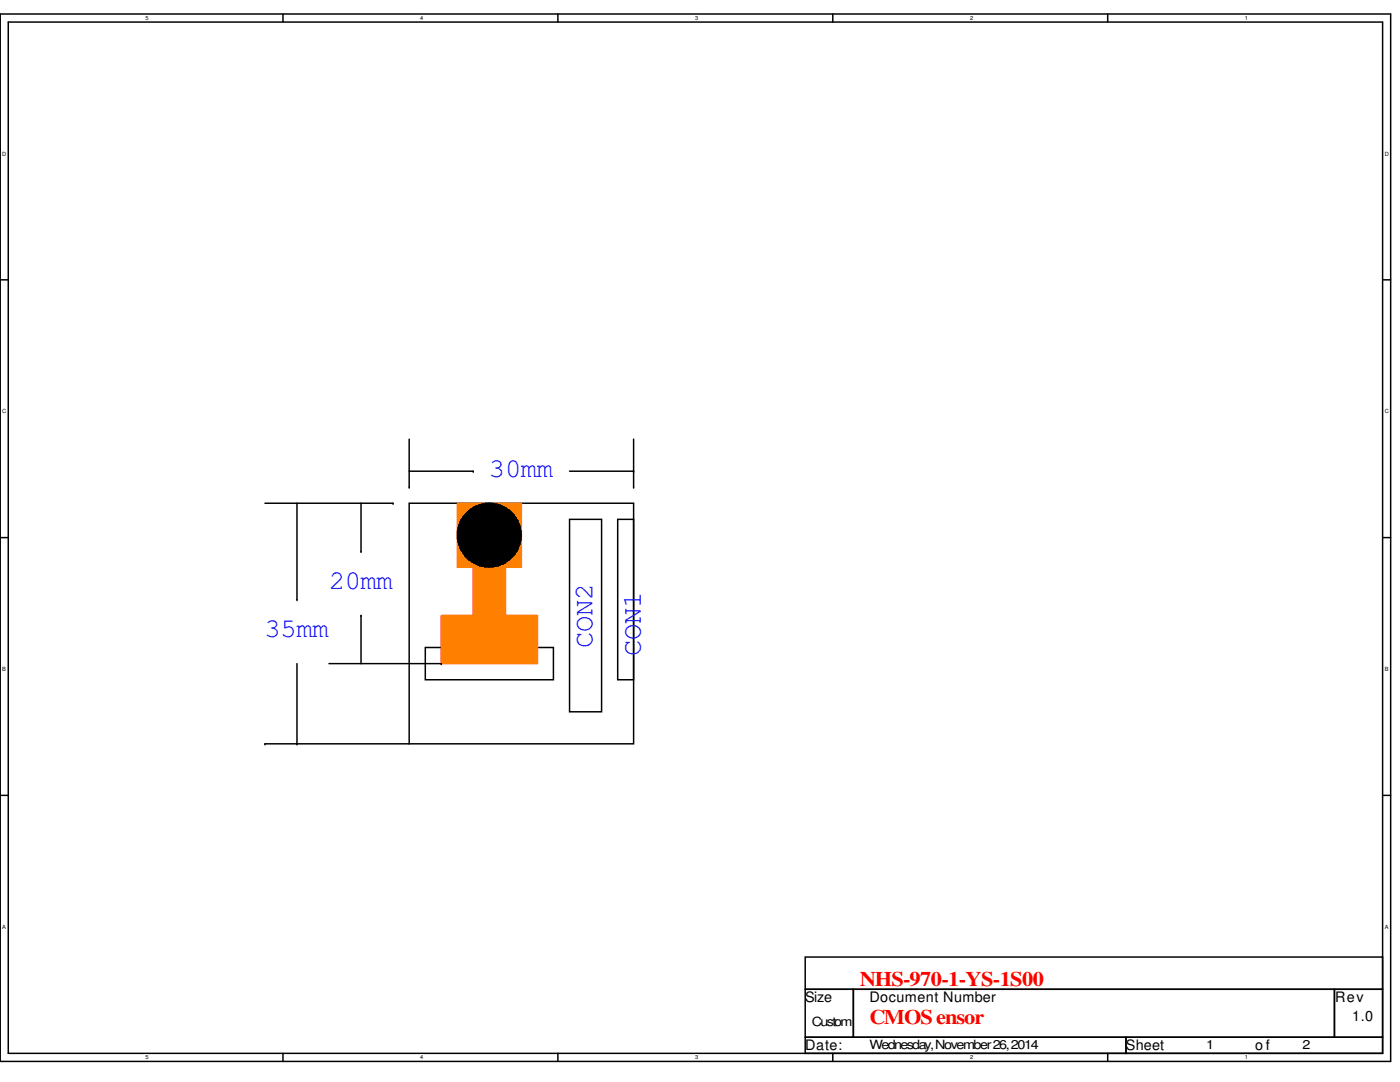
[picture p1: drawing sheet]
<svg xmlns="http://www.w3.org/2000/svg" width="279mm" height="216mm" viewBox="0 0 279 216" stroke-linecap="round" stroke-linejoin="round" font-family="sans-serif">
<path d="M0 2.8h277.5v209h-277.5zM1.7 4.4h274.2v205.8h-274.2z" fill="none" stroke="#000" stroke-width=".3"/>
<g fill="#fff">
<path d="M29 3h.6v1.1h-.6z"/>
<path d="M29 210.4h.6v1.1h-.6z"/>
</g>
<path d="M56.5 2.8v1.6M56.5 210.2v1.6" fill="none" stroke="#000" stroke-width=".3"/>
<g fill="#fff">
<path d="M83.9 3h.6v1.1h-.6z"/>
<path d="M83.9 210.4h.6v1.1h-.6z"/>
</g>
<path d="M111.3 2.8v1.6M111.3 210.2v1.6" fill="none" stroke="#000" stroke-width=".3"/>
<g fill="#fff">
<path d="M138.7 3h.6v1.1h-.6z"/>
<path d="M138.7 210.4h.6v1.1h-.6z"/>
</g>
<path d="M166.2 2.8v1.6M166.2 210.2v1.6" fill="none" stroke="#000" stroke-width=".3"/>
<g fill="#fff">
<path d="M193.6 3h.6v1.1h-.6z"/>
<path d="M193.6 210.4h.6v1.1h-.6z"/>
</g>
<path d="M221.1 2.8v1.6M221.1 210.2v1.6" fill="none" stroke="#000" stroke-width=".3"/>
<g fill="#fff">
<path d="M248.5 3h.5v1.1h-.5z"/>
<path d="M248.5 210.4h.5v1.1h-.5z"/>
<path d="M.5 30.1h.7v1.2h-.7z"/>
<path d="M276.4 30.1h.7v1.2h-.7z"/>
<path d="M.5 81.5h.7v1.2h-.7z"/>
<path d="M276.4 81.5h.7v1.2h-.7z"/>
</g>
<path d="M0 55.8h1.7M275.9 55.8h1.6" fill="none" stroke="#000" stroke-width=".3"/>
<g fill="#fff">
<path d="M.5 133h.7v1.2h-.7z"/>
<path d="M276.4 133h.7v1.2h-.7z"/>
</g>
<path d="M0 107.3h1.7M275.9 107.3h1.6" fill="none" stroke="#000" stroke-width=".3"/>
<g fill="#fff">
<path d="M.5 184.4h.7v1.2h-.7z"/>
<path d="M276.4 184.4h.7v1.2h-.7z"/>
</g>
<path d="M81.7 100.4h44.7v48h-44.7zM113.7 103.6h6.4v38.4h-6.4zM123.3 103.6h3.1v32h-3.1zM84.9 129.2h25.5v6.4h-25.5zM0 158.7h1.7M275.9 158.7h1.6M160.7 191h115.2v6.4h-115.2zM160.7 197.4h9.6v9.6h-9.6zM170.3 197.4h96v9.6h-96zM266.3 197.4h9.6v9.6h-9.6zM160.7 207h64v3.2h-64zM224.7 207h51.2v3.2h-51.2z" fill="none" stroke="#000" stroke-width=".3"/>
<path d="M94.4 113.2h6.5v9.6h6.4v9.6h-19.2v-9.6h6.3z" fill-rule="evenodd" fill="#ff8000"/>
<path d="M94.4 113.2h6.5v9.6h6.4v9.6h-19.2v-9.6h6.3z" fill="none" stroke="#ff8000" stroke-width=".3"/>
<path d="M91.3 100.4h12.8v12.8h-12.8z" fill-rule="evenodd" fill="#ff8000"/>
<path d="M91.3 100.4h12.8v12.8h-12.8z" fill="none" stroke="#ff8000" stroke-width=".3"/>
<g fill="#000">
<circle cx="97.6" cy="106.8" r="6.4"/>
<circle cx="97.6" cy="106.8" r="3.2"/>
</g>
<g fill="none" stroke="#000" stroke-width=".3">
<path d="M81.7 97.2h.1M81.7 87.6v9.6M81.7 94h12.7M94.4 94h.1M113.7 94h12.7M126.4 97.2h.1M126.4 94h.1M126.4 87.6v9.6M52.9 100.4h25.5M59.3 119.6h.1M59.3 100.4v19.2M72.1 110h.1"/>
<path d="M72.1 100.4v9.6M78.4 100.4h.1M59.3 132.4v16M65.7 132.4h22.4M72.1 122.8h.1M72.1 122.8v9.6M88.1 132.4h.1M52.9 148.4h.1M52.9 148.4h28.8M59.3 148.4h.1"/>
<circle cx="97.6" cy="106.8" r="6.4"/>
<circle cx="97.6" cy="106.8" r="3.2"/>
</g>
<g font-size="5.4" fill="#00f">
<text x="97.6" y="95.2">30mm</text>
<text x="65.6" y="117.6">20mm</text>
<text x="52.8" y="127.2">35mm</text>
<text x="118.3" y="129.2" transform="rotate(-90 118.3 129.2)">CON2</text>
<text x="127.9" y="130.9" transform="rotate(-90 127.9 130.9)">CON1</text>
</g>
<g font-size="4.1" fill="#f00">
<text x="171.6" y="196.7">NHS-970-1-YS-1S00</text>
<text x="173.5" y="204.3">CMOS ensor</text>
</g>
<g font-size="2.9">
<text x="160.7" y="200">Size</text>
<text x="173.5" y="200">Document Number</text>
<text x="266.4" y="200">Rev</text>
<text x="269.9" y="203.8">1.0</text>
<text x="160.7" y="209.5">Date:</text>
<text x="224.7" y="209.5">Sheet</text>
<text x="250.5" y="209.5">of</text>
</g>
<g font-size="2.5">
<text x="162" y="204.8">Custom</text>
<text x="173.5" y="209.3">Wednesday, November 26, 2014</text>
<text x="240.7" y="209.3">1</text>
<text x="259.9" y="209.3">2</text>
</g>
<g font-size="1.1">
<text x="29" y="3.9">5</text>
<text x="83.9" y="3.9">4</text>
<text x="138.7" y="3.9">3</text>
<text x="193.6" y="3.9">2</text>
<text x="248.5" y="3.9">1</text>
<text x=".5" y="31.1">D</text>
<text x="276.4" y="31.1">D</text>
<text x=".5" y="82.5">C</text>
<text x="276.4" y="82.5">C</text>
<text x=".5" y="133.9">B</text>
<text x="276.4" y="133.9">B</text>
<text x=".5" y="185.4">A</text>
<text x="276.4" y="185.4">A</text>
<text x="29" y="211.3">5</text>
<text x="83.9" y="211.3">4</text>
<text x="138.7" y="211.3">3</text>
<text x="193.6" y="211.3">2</text>
<text x="248.5" y="211.3">1</text>
</g>
</svg>
